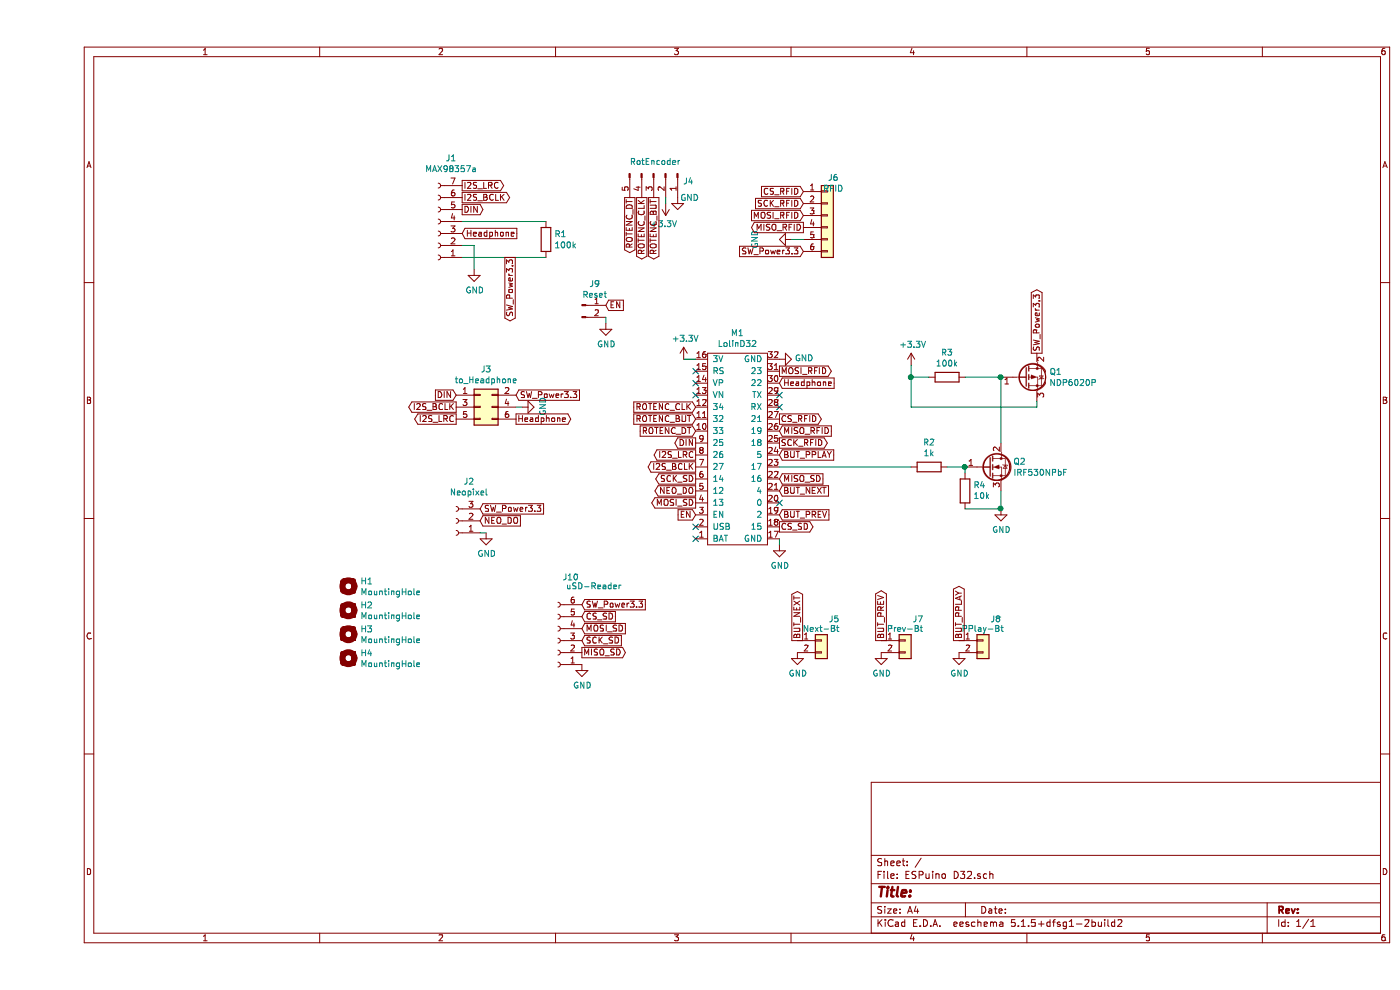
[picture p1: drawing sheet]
EESchema Schematic File Version 4
EELAYER 30 0
EELAYER END
$Descr A4 11693 8268
encoding utf-8
Sheet 1 1
Title ""
Date ""
Rev ""
Comp ""
Comment1 ""
Comment2 ""
Comment3 ""
Comment4 ""
$EndDescr
$Comp
L ESPuino-D32-rescue:LolinD32 M1
U 1 1
P 5850 3750
F 0 "M1" V 6815 3750 50  0000 C CNN
F 1 "LolinD32" V 6724 3750 50  0000 C CNN
F 2 "footprints:LolinD32" H 5700 3500 50  0001 C CNN
F 3 "" H 5700 3500 50  0001 C CNN
	1    5850 3750
	0    -1   -1   0   
$EndComp
Text GLabel 6200 3200 2    50   Input ~ 0
Headphone
Text GLabel 6200 3500 2    50   Output ~ 0
CS_RFID
$Comp
L power:GND #PWR08
U 1 1
P 6200 4550
F 0 "#PWR08" H 6200 4300 50  0001 C CNN
F 1 "GND" H 6205 4377 50  0000 C CNN
F 2 "" H 6200 4550 50  0001 C CNN
F 3 "" H 6200 4550 50  0001 C CNN
	1    6200 4550
	1    0    0    -1  
$EndComp
$Comp
L power:GND #PWR07
U 1 1
P 6200 3000
F 0 "#PWR07" H 6200 2750 50  0001 C CNN
F 1 "GND" V 6205 2872 50  0000 R CNN
F 2 "" H 6200 3000 50  0001 C CNN
F 3 "" H 6200 3000 50  0001 C CNN
	1    6200 3000
	0    -1   -1   0   
$EndComp
$Comp
L power:+3.3V #PWR06
U 1 1
P 5400 3000
F 0 "#PWR06" H 5400 2850 50  0001 C CNN
F 1 "+3.3V" H 5415 3173 50  0000 C CNN
F 2 "" H 5400 3000 50  0001 C CNN
F 3 "" H 5400 3000 50  0001 C CNN
	1    5400 3000
	1    0    0    -1  
$EndComp
Text GLabel 6200 3600 2    50   Input ~ 0
MISO_RFID
Text GLabel 6200 3100 2    50   Output ~ 0
MOSI_RFID
Text GLabel 6200 3800 2    50   Input ~ 0
BUT_PPLAY
Text GLabel 6200 4000 2    50   Input ~ 0
MISO_SD
Text GLabel 6200 4100 2    50   Input ~ 0
BUT_NEXT
Text GLabel 6200 4300 2    50   Input ~ 0
BUT_PREV
Text GLabel 6200 4400 2    50   Output ~ 0
CS_SD
NoConn ~ 6200 4200
Text GLabel 5500 4200 0    50   Output ~ 0
MOSI_SD
Text GLabel 5500 4100 0    50   Output ~ 0
NEO_DO
Text GLabel 5500 4000 0    50   Output ~ 0
SCK_SD
Text GLabel 5500 3900 0    50   Output ~ 0
I2S_BCLK
Text GLabel 5500 3800 0    50   Output ~ 0
I2S_LRC
Text GLabel 5500 3700 0    50   Output ~ 0
DIN
Text GLabel 5500 3600 0    50   Input ~ 0
ROTENC_DT
Text GLabel 5500 3400 0    50   Input ~ 0
ROTENC_CLK
Text GLabel 5500 3500 0    50   Input ~ 0
ROTENC_BUT
NoConn ~ 5500 3200
NoConn ~ 5500 3300
NoConn ~ 5500 3100
Text GLabel 6200 3700 2    50   Output ~ 0
SCK_RFID
$Comp
L Transistor_FET:IRF540N Q2
U 1 1
P 7950 3900
F 0 "Q2" H 8154 3946 50  0000 L CNN
F 1 "IRF530NPbF" H 8154 3855 50  0000 L CNN
F 2 "Package_TO_SOT_THT:TO-220-3_Vertical" H 8200 3825 50  0001 L CIN
F 3 "http://www.irf.com/product-info/datasheets/data/irf540n.pdf" H 7950 3900 50  0001 L CNN
	1    7950 3900
	1    0    0    -1  
$EndComp
$Comp
L Device:Q_PMOS_GDS Q1
U 1 1
P 8250 3150
F 0 "Q1" H 8455 3196 50  0000 L CNN
F 1 "NDP6020P" H 8455 3105 50  0000 L CNN
F 2 "Package_TO_SOT_THT:TO-220-3_Vertical" H 8450 3250 50  0001 C CNN
F 3 "~" H 8250 3150 50  0001 C CNN
	1    8250 3150
	1    0    0    -1  
$EndComp
$Comp
L Device:R R2
U 1 1
P 7450 3900
F 0 "R2" V 7243 3900 50  0000 C CNN
F 1 "1k" V 7334 3900 50  0000 C CNN
F 2 "Resistor_THT:R_Axial_DIN0204_L3.6mm_D1.6mm_P7.62mm_Horizontal" V 7380 3900 50  0001 C CNN
F 3 "~" H 7450 3900 50  0001 C CNN
	1    7450 3900
	0    1    1    0   
$EndComp
$Comp
L power:GND #PWR014
U 1 1
P 8050 4250
F 0 "#PWR014" H 8050 4000 50  0001 C CNN
F 1 "GND" H 8055 4077 50  0000 C CNN
F 2 "" H 8050 4250 50  0001 C CNN
F 3 "" H 8050 4250 50  0001 C CNN
	1    8050 4250
	1    0    0    -1  
$EndComp
$Comp
L Device:R R4
U 1 1
P 7750 4100
F 0 "R4" H 7680 4054 50  0000 R CNN
F 1 "10k" H 7680 4145 50  0000 R CNN
F 2 "Resistor_THT:R_Axial_DIN0204_L3.6mm_D1.6mm_P7.62mm_Horizontal" V 7680 4100 50  0001 C CNN
F 3 "~" H 7750 4100 50  0001 C CNN
	1    7750 4100
	-1   0    0    1   
$EndComp
Wire Wire Line
	7750 4250 8050 4250
Wire Wire Line
	8050 4100 8050 4250
Connection ~ 8050 4250
Wire Wire Line
	7750 3950 7750 3900
Wire Wire Line
	7750 3900 7600 3900
Connection ~ 7750 3900
Wire Wire Line
	7300 3900 6200 3900
$Comp
L Device:R R3
U 1 1
P 7600 3150
F 0 "R3" V 7393 3150 50  0000 C CNN
F 1 "100k" V 7484 3150 50  0000 C CNN
F 2 "Resistor_THT:R_Axial_DIN0204_L3.6mm_D1.6mm_P7.62mm_Horizontal" V 7530 3150 50  0001 C CNN
F 3 "~" H 7600 3150 50  0001 C CNN
	1    7600 3150
	0    1    1    0   
$EndComp
$Comp
L power:+3.3V #PWR012
U 1 1
P 7300 3050
F 0 "#PWR012" H 7300 2900 50  0001 C CNN
F 1 "+3.3V" H 7315 3223 50  0000 C CNN
F 2 "" H 7300 3050 50  0001 C CNN
F 3 "" H 7300 3050 50  0001 C CNN
	1    7300 3050
	1    0    0    -1  
$EndComp
Text GLabel 8350 2950 1    50   Output ~ 0
SW_Power3.3
$Comp
L Connector:Conn_01x03_Female J2
U 1 1
P 3500 4350
F 0 "J2" H 3392 4025 50  0000 C CNN
F 1 "Neopixel" H 3392 4116 50  0000 C CNN
F 2 "Connector_JST:JST_PH_B3B-PH-K_1x03_P2.00mm_Vertical" H 3500 4350 50  0001 C CNN
F 3 "~" H 3500 4350 50  0001 C CNN
	1    3500 4350
	-1   0    0    1   
$EndComp
Text GLabel 3700 4250 2    50   Input ~ 0
SW_Power3.3
Text GLabel 3700 4350 2    50   Input ~ 0
NEO_DO
$Comp
L power:GND #PWR02
U 1 1
P 3750 4450
F 0 "#PWR02" H 3750 4200 50  0001 C CNN
F 1 "GND" H 3755 4277 50  0000 C CNN
F 2 "" H 3750 4450 50  0001 C CNN
F 3 "" H 3750 4450 50  0001 C CNN
	1    3750 4450
	1    0    0    -1  
$EndComp
$Comp
L Connector_Generic:Conn_02x03_Odd_Even J3
U 1 1
P 3700 3400
F 0 "J3" H 3750 3717 50  0000 C CNN
F 1 "to_Headphone" H 3750 3626 50  0000 C CNN
F 2 "Connector_IDC:IDC-Header_2x03_P2.54mm_Vertical" H 3700 3400 50  0001 C CNN
F 3 "~" H 3700 3400 50  0001 C CNN
	1    3700 3400
	1    0    0    -1  
$EndComp
Text GLabel 4000 3300 2    50   Input ~ 0
SW_Power3.3
$Comp
L power:GND #PWR03
U 1 1
P 4050 3400
F 0 "#PWR03" H 4050 3150 50  0001 C CNN
F 1 "GND" H 4055 3227 50  0000 C CNN
F 2 "" H 4050 3400 50  0001 C CNN
F 3 "" H 4050 3400 50  0001 C CNN
	1    4050 3400
	0    -1   -1   0   
$EndComp
Text GLabel 4000 3500 2    50   Output ~ 0
Headphone
Text GLabel 3500 3300 0    50   Input ~ 0
DIN
Text GLabel 3500 3400 0    50   Output ~ 0
I2S_BCLK
Text GLabel 3500 3500 0    50   Output ~ 0
I2S_LRC
Text GLabel 3550 1750 2    50   Output ~ 0
DIN
$Comp
L Connector:Conn_01x05_Male J4
U 1 1
P 5150 1450
F 0 "J4" V 5212 1694 50  0000 L CNN
F 1 "RotEncoder" V 5050 1250 50  0000 L CNN
F 2 "Connector_JST:JST_PH_B5B-PH-K_1x05_P2.00mm_Vertical" H 5150 1450 50  0001 C CNN
F 3 "~" H 5150 1450 50  0001 C CNN
	1    5150 1450
	0    1    1    0   
$EndComp
$Comp
L power:GND #PWR05
U 1 1
P 5350 1650
F 0 "#PWR05" H 5350 1400 50  0001 C CNN
F 1 "GND" H 5450 1650 50  0000 C CNN
F 2 "" H 5350 1650 50  0001 C CNN
F 3 "" H 5350 1650 50  0001 C CNN
	1    5350 1650
	1    0    0    -1  
$EndComp
$Comp
L power:+3.3V #PWR04
U 1 1
P 5250 1700
F 0 "#PWR04" H 5250 1550 50  0001 C CNN
F 1 "+3.3V" H 5265 1873 50  0000 C CNN
F 2 "" H 5250 1700 50  0001 C CNN
F 3 "" H 5250 1700 50  0001 C CNN
	1    5250 1700
	-1   0    0    1   
$EndComp
Text GLabel 5150 1650 3    50   Output ~ 0
ROTENC_BUT
Text GLabel 5050 1650 3    50   Output ~ 0
ROTENC_CLK
Text GLabel 4950 1650 3    50   Output ~ 0
ROTENC_DT
$Comp
L Connector_Generic:Conn_01x02 J5
U 1 1
P 6550 5350
F 0 "J5" H 6658 5531 50  0000 C CNN
F 1 "Next-Bt" H 6550 5450 50  0000 C CNN
F 2 "Connector_JST:JST_PH_B2B-PH-K_1x02_P2.00mm_Vertical" H 6550 5350 50  0001 C CNN
F 3 "~" H 6550 5350 50  0001 C CNN
	1    6550 5350
	1    0    0    -1  
$EndComp
$Comp
L Connector_Generic:Conn_01x02 J7
U 1 1
P 7250 5350
F 0 "J7" H 7358 5531 50  0000 C CNN
F 1 "Prev-Bt" H 7250 5450 50  0000 C CNN
F 2 "Connector_JST:JST_PH_B2B-PH-K_1x02_P2.00mm_Vertical" H 7250 5350 50  0001 C CNN
F 3 "~" H 7250 5350 50  0001 C CNN
	1    7250 5350
	1    0    0    -1  
$EndComp
$Comp
L Connector_Generic:Conn_01x02 J8
U 1 1
P 7900 5350
F 0 "J8" H 8008 5531 50  0000 C CNN
F 1 "PPlay-Bt" H 7900 5450 50  0000 C CNN
F 2 "Connector_JST:JST_PH_B2B-PH-K_1x02_P2.00mm_Vertical" H 7900 5350 50  0001 C CNN
F 3 "~" H 7900 5350 50  0001 C CNN
	1    7900 5350
	1    0    0    -1  
$EndComp
$Comp
L power:GND #PWR09
U 1 1
P 6350 5450
F 0 "#PWR09" H 6350 5200 50  0001 C CNN
F 1 "GND" H 6355 5277 50  0000 C CNN
F 2 "" H 6350 5450 50  0001 C CNN
F 3 "" H 6350 5450 50  0001 C CNN
	1    6350 5450
	1    0    0    -1  
$EndComp
$Comp
L power:GND #PWR011
U 1 1
P 7050 5450
F 0 "#PWR011" H 7050 5200 50  0001 C CNN
F 1 "GND" H 7055 5277 50  0000 C CNN
F 2 "" H 7050 5450 50  0001 C CNN
F 3 "" H 7050 5450 50  0001 C CNN
	1    7050 5450
	1    0    0    -1  
$EndComp
$Comp
L power:GND #PWR013
U 1 1
P 7700 5450
F 0 "#PWR013" H 7700 5200 50  0001 C CNN
F 1 "GND" H 7705 5277 50  0000 C CNN
F 2 "" H 7700 5450 50  0001 C CNN
F 3 "" H 7700 5450 50  0001 C CNN
	1    7700 5450
	1    0    0    -1  
$EndComp
Text GLabel 7050 5350 1    50   Output ~ 0
BUT_PREV
Text GLabel 6350 5350 1    50   Output ~ 0
BUT_NEXT
Text GLabel 7700 5350 1    50   Output ~ 0
BUT_PPLAY
$Comp
L Mechanical:MountingHole H1
U 1 1
P 2600 4900
F 0 "H1" H 2700 4946 50  0000 L CNN
F 1 "MountingHole" H 2700 4855 50  0000 L CNN
F 2 "MountingHole:MountingHole_3.2mm_M3" H 2600 4900 50  0001 C CNN
F 3 "~" H 2600 4900 50  0001 C CNN
	1    2600 4900
	1    0    0    -1  
$EndComp
$Comp
L Mechanical:MountingHole H2
U 1 1
P 2600 5100
F 0 "H2" H 2700 5146 50  0000 L CNN
F 1 "MountingHole" H 2700 5055 50  0000 L CNN
F 2 "MountingHole:MountingHole_3.2mm_M3" H 2600 5100 50  0001 C CNN
F 3 "~" H 2600 5100 50  0001 C CNN
	1    2600 5100
	1    0    0    -1  
$EndComp
$Comp
L Mechanical:MountingHole H3
U 1 1
P 2600 5300
F 0 "H3" H 2700 5346 50  0000 L CNN
F 1 "MountingHole" H 2700 5255 50  0000 L CNN
F 2 "MountingHole:MountingHole_3.2mm_M3" H 2600 5300 50  0001 C CNN
F 3 "~" H 2600 5300 50  0001 C CNN
	1    2600 5300
	1    0    0    -1  
$EndComp
$Comp
L Mechanical:MountingHole H4
U 1 1
P 2600 5500
F 0 "H4" H 2700 5546 50  0000 L CNN
F 1 "MountingHole" H 2700 5455 50  0000 L CNN
F 2 "MountingHole:MountingHole_3.2mm_M3" H 2600 5500 50  0001 C CNN
F 3 "~" H 2600 5500 50  0001 C CNN
	1    2600 5500
	1    0    0    -1  
$EndComp
Wire Wire Line
	7300 3400 7300 3150
Wire Wire Line
	7450 3150 7300 3150
Connection ~ 7300 3150
$Comp
L Connector:Conn_01x06_Female J10
U 1 1
P 4350 5350
F 0 "J10" H 4242 4825 50  0000 C CNN
F 1 "uSD-Reader" H 4050 4900 50  0000 C CNN
F 2 "Connector_PinSocket_2.54mm:PinSocket_1x06_P2.54mm_Vertical" H 4350 5350 50  0001 C CNN
F 3 "~" H 4350 5350 50  0001 C CNN
	1    4350 5350
	-1   0    0    1   
$EndComp
$Comp
L power:GND #PWR017
U 1 1
P 4550 5550
F 0 "#PWR017" H 4550 5300 50  0001 C CNN
F 1 "GND" H 4555 5377 50  0000 C CNN
F 2 "" H 4550 5550 50  0001 C CNN
F 3 "" H 4550 5550 50  0001 C CNN
	1    4550 5550
	1    0    0    -1  
$EndComp
Text GLabel 4550 5050 2    50   Input ~ 0
SW_Power3.3
Text GLabel 4550 5150 2    50   Input ~ 0
CS_SD
Text GLabel 4550 5250 2    50   Input ~ 0
MOSI_SD
Text GLabel 4550 5350 2    50   Input ~ 0
SCK_SD
Text GLabel 4550 5450 2    50   Output ~ 0
MISO_SD
Wire Wire Line
	5250 1700 5250 1650
Wire Wire Line
	4050 3400 4000 3400
Wire Wire Line
	3750 4450 3700 4450
Wire Wire Line
	7300 3150 7300 3050
Wire Wire Line
	6200 4550 6200 4500
Wire Wire Line
	5500 3000 5400 3000
Wire Wire Line
	6400 2000 6300 2000
$Comp
L Connector_Generic:Conn_01x06 J6
U 1 1
P 6600 1800
F 0 "J6" H 6650 2117 50  0000 C CNN
F 1 "RFID" H 6650 2026 50  0000 C CNN
F 2 "Connector_JST:JST_PH_B6B-PH-K_1x06_P2.00mm_Vertical" H 6600 1800 50  0001 C CNN
F 3 "~" H 6600 1800 50  0001 C CNN
	1    6600 1800
	1    0    0    -1  
$EndComp
Text GLabel 6400 2100 0    50   Input ~ 0
SW_Power3.3
Text GLabel 6400 1900 0    50   Output ~ 0
MISO_RFID
$Comp
L power:GND #PWR010
U 1 1
P 6300 2000
F 0 "#PWR010" H 6300 1750 50  0001 C CNN
F 1 "GND" H 6300 1700 50  0000 C CNN
F 2 "" H 6300 2000 50  0001 C CNN
F 3 "" H 6300 2000 50  0001 C CNN
	1    6300 2000
	0    1    1    0   
$EndComp
Text GLabel 6400 1800 0    50   Input ~ 0
MOSI_RFID
Text GLabel 6400 1700 0    50   Input ~ 0
SCK_RFID
Text GLabel 6400 1600 0    50   Input ~ 0
CS_RFID
$Comp
L Connector:Conn_01x07_Female J1
U 1 1
P 3350 1850
F 0 "J1" H 3242 1325 50  0000 C CNN
F 1 "MAX98357a" H 3242 1416 50  0000 C CNN
F 2 "Connector_PinSocket_2.54mm:PinSocket_1x07_P2.54mm_Vertical" H 3350 1850 50  0001 C CNN
F 3 "~" H 3350 1850 50  0001 C CNN
	1    3350 1850
	-1   0    0    1   
$EndComp
Text GLabel 3550 1650 2    50   Output ~ 0
I2S_BCLK
Text GLabel 3550 1550 2    50   Output ~ 0
I2S_LRC
$Comp
L power:GND #PWR01
U 1 1
P 3650 2250
F 0 "#PWR01" H 3650 2000 50  0001 C CNN
F 1 "GND" H 3655 2077 50  0000 C CNN
F 2 "" H 3650 2250 50  0001 C CNN
F 3 "" H 3650 2250 50  0001 C CNN
	1    3650 2250
	1    0    0    -1  
$EndComp
Wire Wire Line
	3550 2050 3650 2050
Wire Wire Line
	3650 2050 3650 2250
Text GLabel 3950 2150 3    50   Output ~ 0
SW_Power3.3
Text GLabel 3550 1950 2    50   Input ~ 0
Headphone
$Comp
L Device:R R1
U 1 1
P 4250 2000
F 0 "R1" H 4320 2046 50  0000 L CNN
F 1 "100k" H 4320 1955 50  0000 L CNN
F 2 "Resistor_THT:R_Axial_DIN0204_L3.6mm_D1.6mm_P7.62mm_Horizontal" V 4180 2000 50  0001 C CNN
F 3 "~" H 4250 2000 50  0001 C CNN
	1    4250 2000
	1    0    0    -1  
$EndComp
Wire Wire Line
	3550 2150 4250 2150
Wire Wire Line
	4250 1850 3550 1850
NoConn ~ 6200 3300
NoConn ~ 6200 3400
NoConn ~ 5500 4400
NoConn ~ 5500 4500
$Comp
L Connector:Conn_01x02_Male J9
U 1 1
P 4550 2550
F 0 "J9" H 4658 2731 50  0000 C CNN
F 1 "Reset" H 4658 2640 50  0000 C CNN
F 2 "Connector_JST:JST_PH_B2B-PH-K_1x02_P2.00mm_Vertical" H 4550 2550 50  0001 C CNN
F 3 "~" H 4550 2550 50  0001 C CNN
	1    4550 2550
	1    0    0    -1  
$EndComp
Text GLabel 5500 4300 0    50   Input ~ 0
EN
Text GLabel 4750 2550 2    50   Input ~ 0
EN
$Comp
L power:GND #PWR015
U 1 1
P 4750 2700
F 0 "#PWR015" H 4750 2450 50  0001 C CNN
F 1 "GND" H 4755 2527 50  0000 C CNN
F 2 "" H 4750 2700 50  0001 C CNN
F 3 "" H 4750 2700 50  0001 C CNN
	1    4750 2700
	1    0    0    -1  
$EndComp
Wire Wire Line
	4750 2700 4750 2650
Wire Wire Line
	8350 3400 8350 3350
Wire Wire Line
	7300 3400 8350 3400
Wire Wire Line
	8050 3700 8050 3150
Wire Wire Line
	7750 3150 8050 3150
Connection ~ 8050 3150
$EndSCHEMATC
